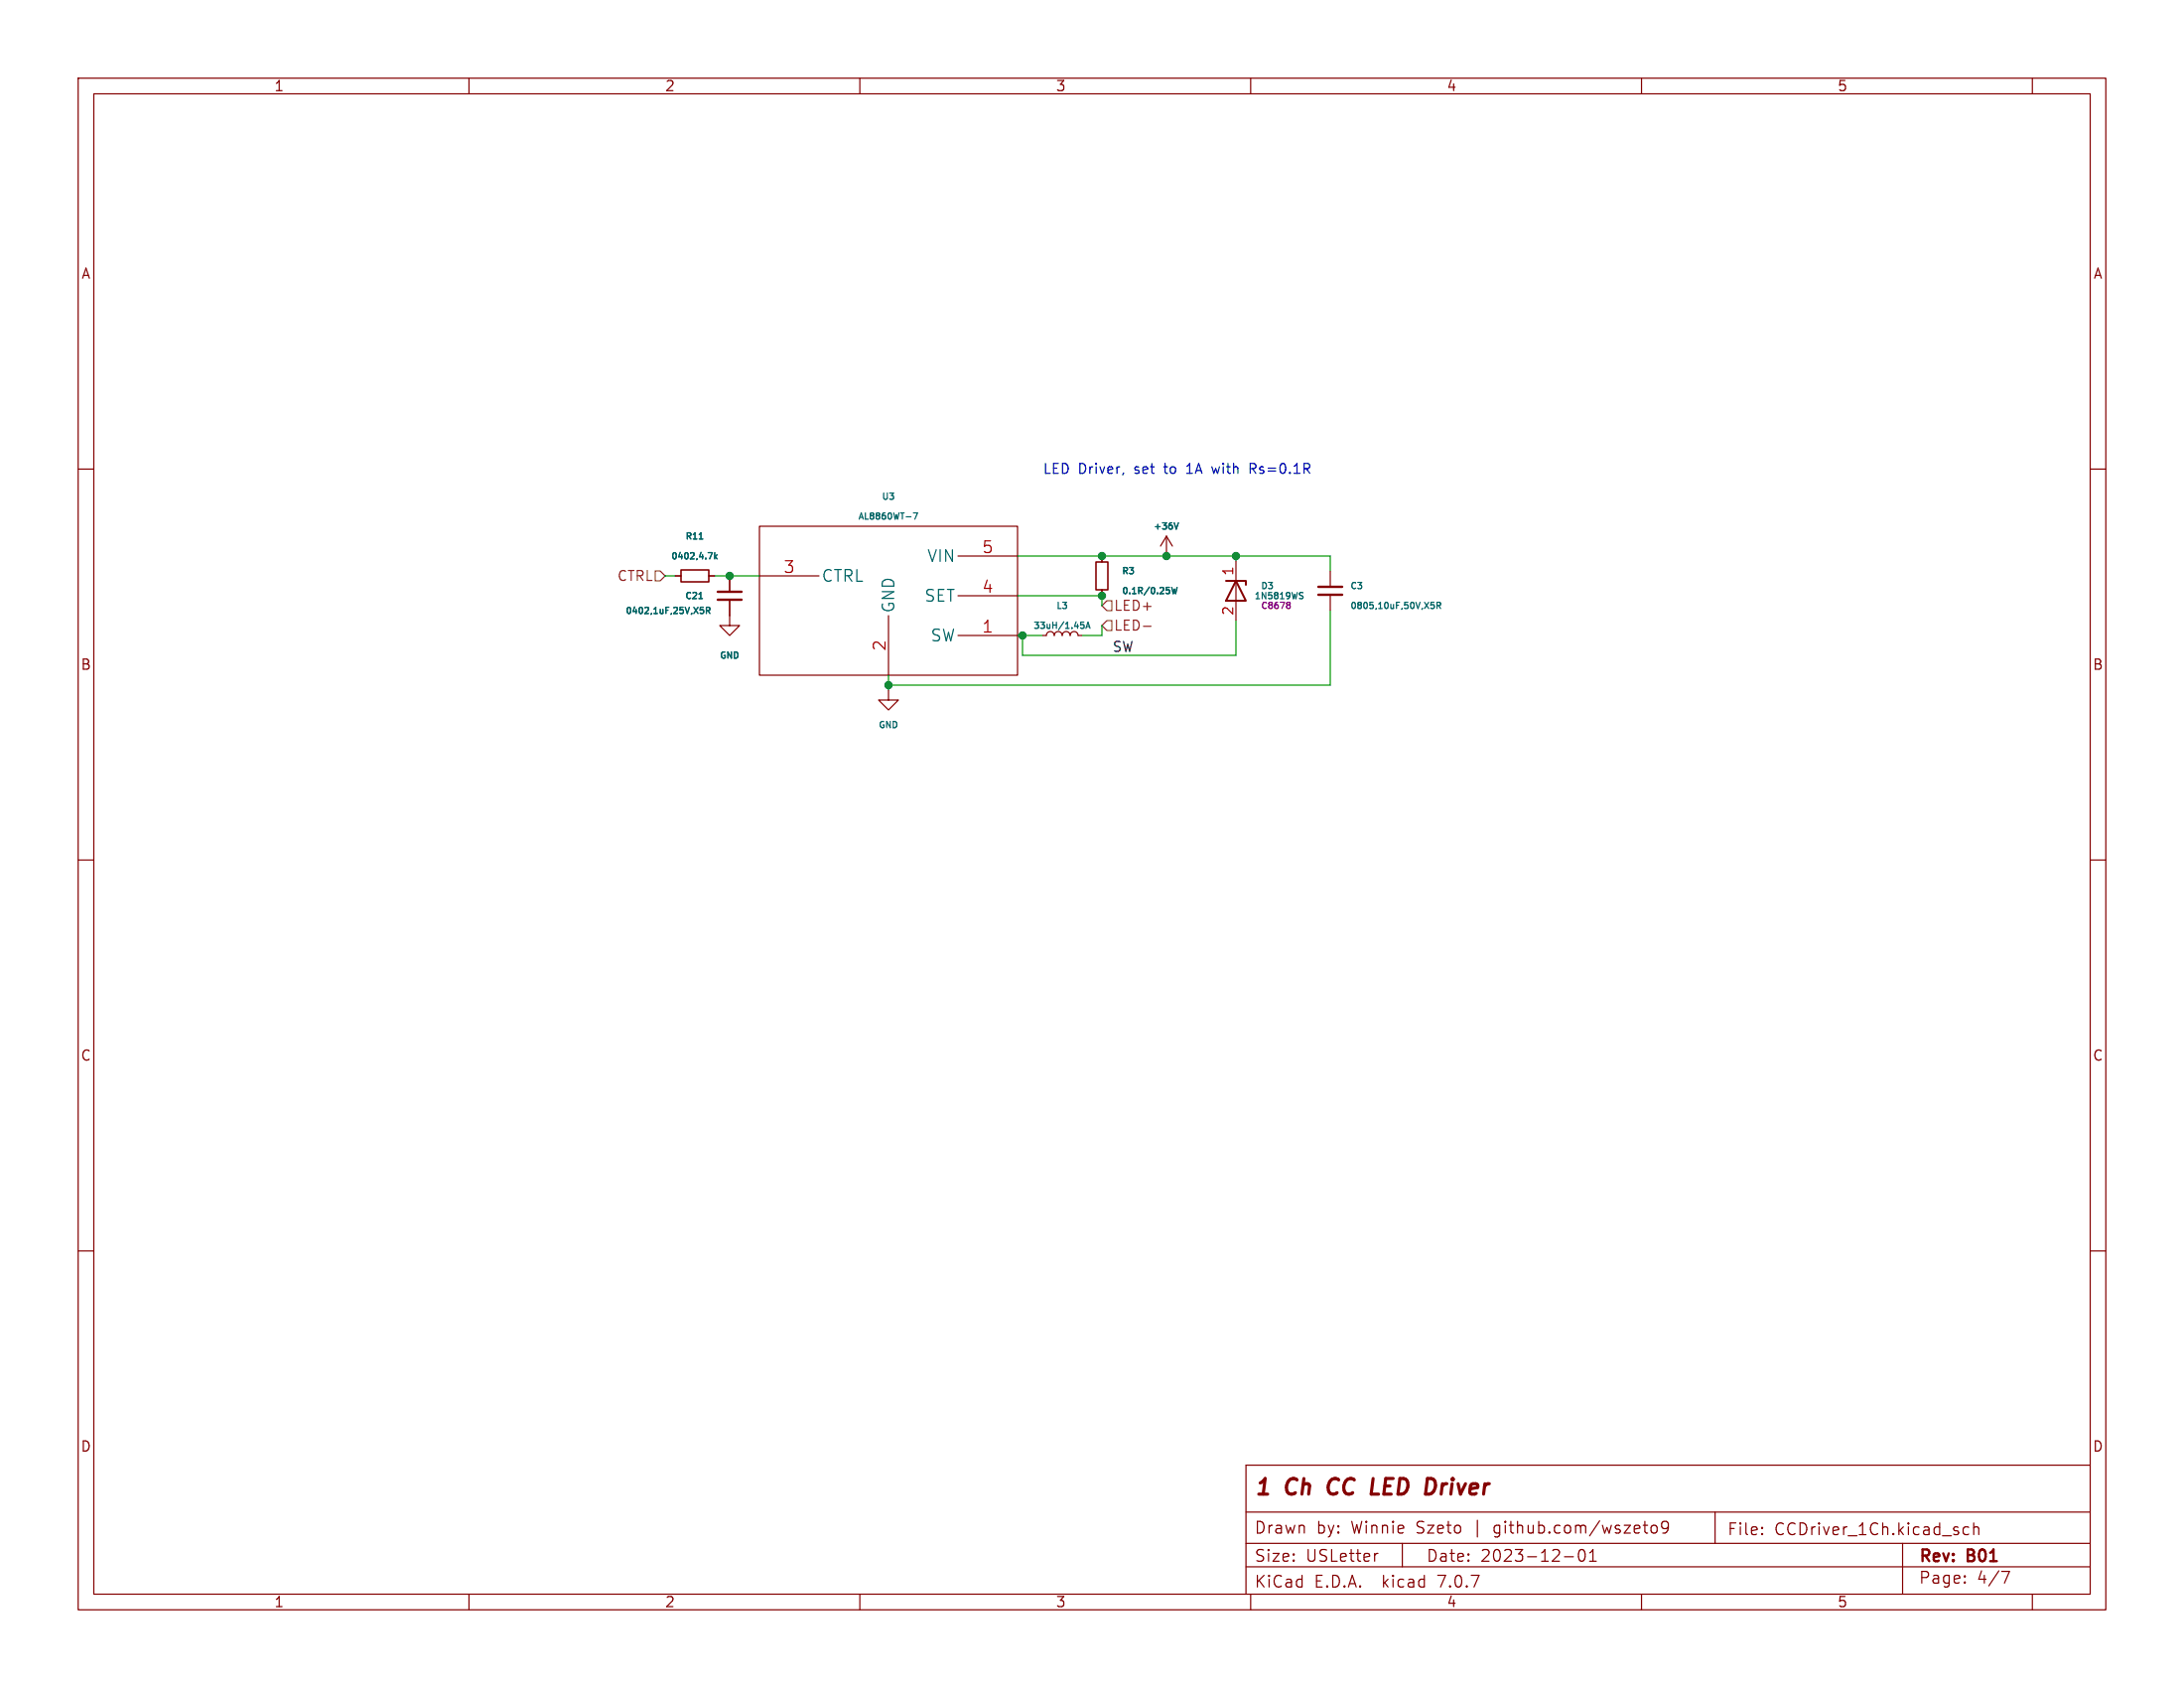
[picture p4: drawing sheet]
<svg xmlns="http://www.w3.org/2000/svg" width="279mm" height="216mm" viewBox="0 0 279 216" stroke-linecap="round" stroke-linejoin="round" font-family="sans-serif">
<g fill="none" stroke="#840000" stroke-width=".15">
<path d="M10 10h259.4v195.9h-259.4zM12 12h255.4v191.9h-255.4zM60 10v2M110 10v2M160 10v2M210 10v2M260 10v2M10 60h2M267.4 60h2M86.4 73.7h.7M90.7 73.7h.7M93.3 76.7v3.3h1.3l-1.3 1.3-1.2-1.3h1.2"/>
<path d="M93.3 73.7v2M97.2 67.3h33v19.1h-33zM97.2 73.7h7.6M113.7 78.7v7.7M122.6 76.2h7.6M122.6 71.1h7.6M141 71.1v.8M141 75.4v.8M149.2 68.6l-.7 1.3M149.2 68.6v2.5M149.2 68.6l.8 1.3M158.1 71.8v7.6"/>
<path d="M170.2 73v2.1M170.2 76.1v2M113.7 88.3v1.2h1.2l-1.2 1.3-1.3-1.3h1.3M122.6 81.3h7.6M133.3 81.3h.6a.51 .51 0 0 1 .5-.5 .51 .51 0 0 1 .5 .5 .51 .51 0 0 1 .5-.5 .51 .51 0 0 1 .5 .5 .51 .51 0 0 1 .5-.5 .51 .51 0 0 1 .5 .5 .51 .51 0 0 1 .5-.5 .51 .51 0 0 1 .5 .5h.5M10 110h2M267.4 110h2M10 160h2M267.4 160h2M159.4 197.4h108M159.4 193.4h108M176.3 198.7l-.3 .1"/>
<path d="M179.4 197.4v3M200.1 199.1h1.2M202.1 198.3a.36 .36 0 0 1 .3-.1 .36 .36 0 0 1 .3 .3 .77 .77 0 0 1-.4 1.2 .91 .91 0 0 1-.2-1.4zM203.4 199.7h.8M203.4 198.6l.4-.4v1.5M210.2 195.1h.6M210.6 196.1h.2M211.4 195.2a.41 .41 0 0 1 .6 .2v.4a.41 .41 0 0 1-.4 .3 .41 .41 0 0 1-.4-.3v-.4zM213.4 195.2l-.3 .3-.4-.1-.1-.2v-.3l.1-.2 .4-.1 .3 .1a.99 .99 0 0 1-.4 1.4h-.3M219.4 193.4v4M225.4 196.1l.1 .1-.1 .1M225.4 196.1v.1v.1"/>
<path d="M225.4 195.4v.1M225.4 196.1v.2M225.4 195.4h.1l-.1 .1M243.4 197.4v6.5M251.9 195.4l-.5-.1-.3 .3v.4l.2 .2 .1 .1 .5-.1M252.5 195.4a.37 .37 0 0 1 .6 .1v.8M252.5 194.8v1.5M267.4 187.4h-108v16.5M60 203.9v2M110 203.9v2M159.4 200.4h108M160 203.9v2"/>
<path d="M210 203.9v2M251.4 202.3v.1v.1M251.4 201.6v.1M256.1 201h1l-.7 1.5M260 203.9v2"/>
</g>
<path d="M170.2 189.4a1.27 1.27 0 0 0 0 1.6M175.4 191.1h1" fill="none" stroke="#840000" stroke-width=".4"/>
<path d="M91.8 76.7h3.1M91.8 75.7h3.1M168.7 76.1h3M168.7 75.1h3" fill="none" stroke="#840000" stroke-width=".3"/>
<g fill="none" stroke="#006464" stroke-width=".15">
<path d="M89.4 76.6h.5M89.5 68.9h.4M89.6 77.7h.4M89.7 78h.2l.1 .1-.1 .3-.2 .1M90.4 78.1l.3-.1 .1-.3h-.4v.8M90.6 78.1l.2 .4M90.6 70.7h.5l-.3 .8M91.4 70.7v.8M91.5 71.2l.2 .3M91.7 70.9l-.3 .4M116.8 65.6h.6l-.4 .8M138.3 79.6h.4"/>
<path d="M138.3 79.9h.2l.2 .1-.1 .3-.3 .1M149.9 75.1l.2 .8 .1-.5 .2 .5 .2-.8M150.2 66.9l.3 .8 .2-.8M166.4 76.2h.2l.1 .2-.2 .2h-.1M166.4 75.8h.3M183.1 77h.4M183.1 77.4l.2-.1 .2 .2-.1 .3h-.3M183.8 77.5l.4-.1 .1-.3-.5-.1v.8M184 77.5l.3 .3M138.9 80.4l.3-.8 .3 .8M139 80.1h.4"/>
</g>
<path d="M87.1 72.9h3.6v1.5h-3.6zM140.2 71.9h1.5v3.5h-1.5z" fill="none" stroke="#840000" stroke-width=".2"/>
<path d="M156.8 74.3h2.6v.5M158.1 74.3l1.3 2.5h-2.6z" fill="none" stroke="#840000" stroke-width=".25"/>
<path d="M164.8 77.4h.1M164.9 77.4l.1 .1 .1 .2-.1 .1h-.2M165.1 77.2l-.2 .2" fill="none" stroke="#840084" stroke-width=".15"/>
<path d="M83.8 73h.7l.6 .7-.6 .6h-.7zM141.6 76.8h.6v1.3h-.6l-.6-.6zM141.6 79.4h.6v1.2h-.6l-.6-.6zM146.3 80.1h.9" fill="none" stroke="#725600" stroke-width=".15"/>
<path d="M152 59.6h-.2M155 59.7l.3 .8M159.9 59.9h.5M160.2 59.9l.5 .6M160.4 59.3h-.5v1.2M143.7 60.5l-.1 .2M151.8 60.5h.8" fill="none" stroke="#0000c2" stroke-width=".15"/>
<path d="M85.1 73.7h1.3M91.4 73.7h5.8M130.2 76.2h10.8v1.3M130.2 71.1h40v1.9M158.1 71.1v.7M158.1 79.4v4.4h-27.3v-2.5M170.2 78.1v9.5h-56.5M113.7 86.4v1.9M130.2 81.3h3.1M141 80v1.3h-2.6" fill="none" stroke="#009600" stroke-width=".15"/>
<g fill="#009600" stroke="#009600" stroke-width=".15">
<circle cx="130.8" cy="81.3" r=".46"/>
<circle cx="149.2" cy="71.1" r=".46"/>
<circle cx="141" cy="76.2" r=".46"/>
<circle cx="141" cy="71.1" r=".46"/>
<circle cx="158.1" cy="71.1" r=".46"/>
<circle cx="113.7" cy="87.6" r=".46"/>
<circle cx="93.3" cy="73.7" r=".46"/>
</g>
<g font-size="2.8" fill="#840000">
<text x="160.4" y="191.8">1</text>
<text x="164.6" y="191.8">Ch</text>
<text x="170.8" y="191.8">CC</text>
<text x="177.1" y="191.8">LED</text>
<text x="184.8" y="191.8">Driver</text>
</g>
<g font-size="2.1" fill="#a90000">
<text x="125.6" y="70.9">5</text>
<text x="100.2" y="73.4">3</text>
<text x="125.6" y="75.9">4</text>
<text x="113.4" y="83.3" transform="rotate(-90 113.4 83.3)">2</text>
<text x="125.6" y="81">1</text>
</g>
<g font-size="2.1" fill="#006464">
<text x="105" y="74.6">CTRL</text>
<text x="118.2" y="77.2">SET</text>
<text x="118.6" y="72.1">VIN</text>
<text x="114.6" y="78.5" transform="rotate(-90 114.6 78.5)">GND</text>
<text x="119" y="82.3">SW</text>
</g>
<g font-size="2.1" fill="#840000">
<text x="160.4" y="196.4">Drawn</text>
<text x="168.4" y="196.4">by:</text>
<text x="172.9" y="196.4">Winnie</text>
<text x="181.4" y="196.4">Szeto</text>
<text x="188.8" y="196.4">|</text>
<text x="191.5" y="196.4">github.com/wszeto9</text>
<text x="220.9" y="196.6">File:</text>
<text x="227" y="196.6">CCDriver_1Ch.kicad_sch</text>
<text x="160.4" y="203.3">KiCad</text>
<text x="160.4" y="200">Size:</text>
<text x="167.1" y="200">USLetter</text>
<text x="168.1" y="203.3">E.D.A.</text>
<text x="177" y="203.3">kicad</text>
<text x="182.4" y="200">Date:</text>
<text x="184.2" y="203.3">7.0.7</text>
<text x="189.4" y="200">2023-12-01</text>
<text x="245.4" y="200.2">Rev:</text>
<text x="245.4" y="202.8">Page:</text>
<text x="251.8" y="200.2">B01</text>
<text x="252.9" y="202.8">4/7</text>
</g>
<g font-size="1.8" fill="#840000">
<text x="35" y="11.9">1</text>
<text x="85" y="11.9">2</text>
<text x="135" y="11.9">3</text>
<text x="185" y="11.9">4</text>
<text x="235" y="11.9">5</text>
<text x="10.3" y="35.9">A</text>
<text x="267.7" y="35.9">A</text>
<text x="10.3" y="85.9">B</text>
<text x="267.7" y="85.9">B</text>
<text x="10.3" y="135.9">C</text>
<text x="267.7" y="135.9">C</text>
<text x="10.3" y="185.9">D</text>
<text x="267.7" y="185.9">D</text>
<text x="35" y="205.8">1</text>
<text x="85" y="205.8">2</text>
<text x="135" y="205.8">3</text>
<text x="185" y="205.8">4</text>
<text x="235" y="205.8">5</text>
</g>
<g font-size="1.8" fill="#0000c2">
<text x="133.3" y="60.7">LED Driver,</text>
<text x="145.2" y="60.7">set</text>
<text x="149.3" y="60.7">to</text>
<text x="152.3" y="60.7">1A</text>
<text x="155.8" y="60.7">with</text>
<text x="160.8" y="60.7">Rs=0.1R</text>
</g>
<g font-size="1.8" fill="#725600">
<text x="78.9" y="74.5">CTRL</text>
<text x="142.4" y="78.3">LED+</text>
<text x="142.4" y="80.9">LED-</text>
</g>
<g font-size="1.8" fill="#a90000">
<text x="157.9" y="73.7" transform="rotate(-90 157.9 73.7)">1</text>
<text x="157.9" y="78.8" transform="rotate(-90 157.9 78.8)">2</text>
</g>
<text font-size="1.8" fill="#0f0f0f" x="142.2" y="83.5">SW</text>
<g font-size="1.1" fill="#006464">
<text x="112.7" y="64.1">U3</text>
<text x="85.8" y="71.7">0402,4.7k</text>
<text x="87.6" y="69.2">R11</text>
<text x="109.7" y="66.7">AL8860WT-7</text>
<text x="147.5" y="67.9">+36V</text>
<text x="87.6" y="76.8">C21</text>
<text x="143.4" y="73.7">R3</text>
<text x="143.4" y="76.2">0.1R/0.25W</text>
<text x="161.2" y="75.6">D3</text>
<text x="172.6" y="75.6">C3</text>
<text x="79.9" y="78.7">0402,1uF,25V,X5R</text>
<text x="132.1" y="80.6">33uH/1.45A</text>
<text x="135" y="78.1">L3</text>
<text x="172.6" y="78.1">0805,10uF,50V,X5R</text>
<text x="92" y="84.4">GND</text>
<text x="112.3" y="93.3">GND</text>
</g>
<g font-size="1.1" fill="#840084">
<text x="160.4" y="76.8">1N5819WS</text>
<text x="161.2" y="78.1">C8678</text>
</g>
</svg>
